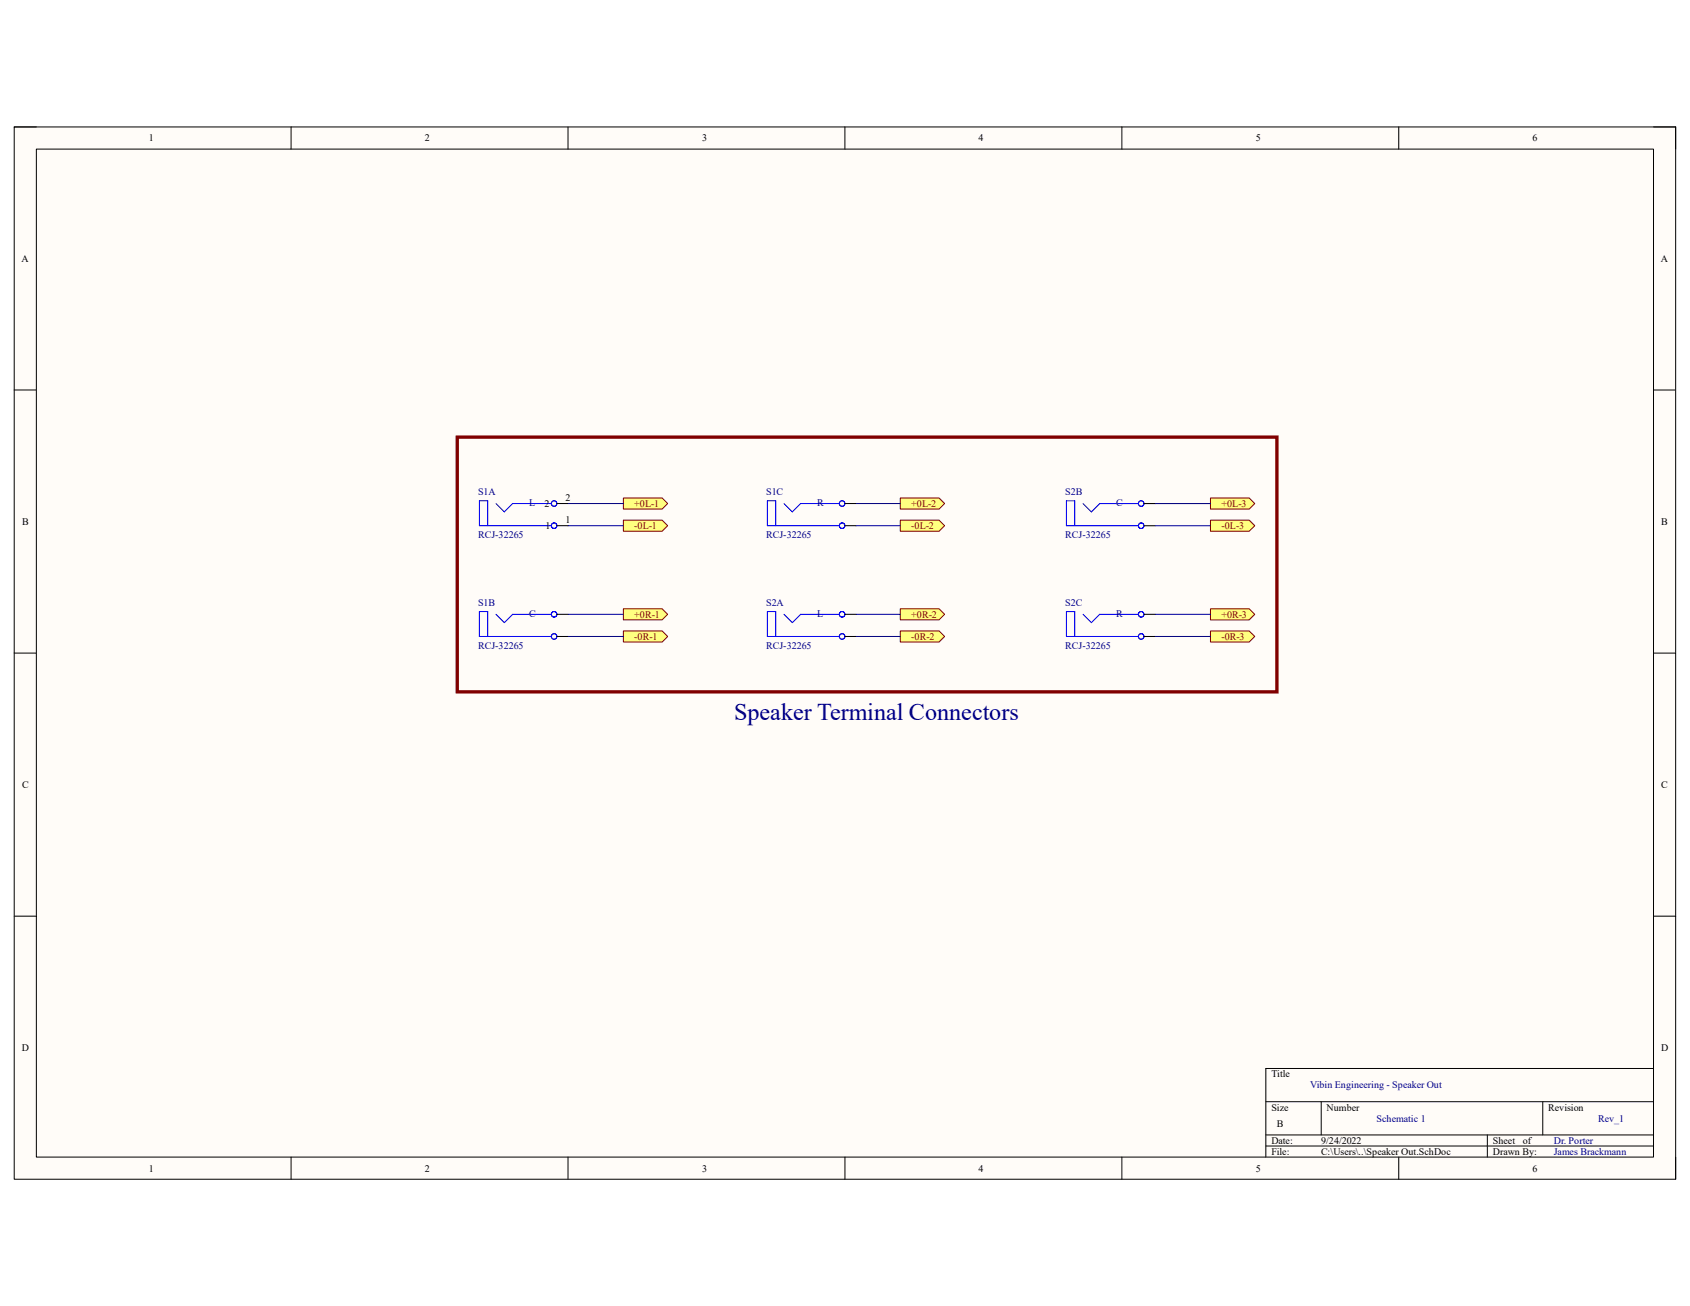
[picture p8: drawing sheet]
<svg xmlns="http://www.w3.org/2000/svg" width="279mm" height="216mm" viewBox="0 0 279 216" stroke-linecap="round" stroke-linejoin="round" font-family="sans-serif">
<path d="M2.3 21h274.7v173.9h-274.7z" fill-rule="evenodd" fill="#fffcf8"/>
<path d="M2.3 21h274.7v173.9h-274.7z" fill="none" stroke="#000" stroke-width=".17"/>
<path d="M6 24.6h267.4v166.7h-267.4z" fill-rule="evenodd" fill="#fffcf8"/>
<g fill="none" stroke="#000" stroke-width=".17">
<path d="M2.3 21h3.7M6 24.6h267.4v166.7h-267.4zM48.1 21v3.6M93.9 21v3.6M139.7 21v3.6M185.5 21v3.6M231.2 21v3.6M273.4 21h3.6v3.6M2.3 64.5h3.7M273.4 64.5h3.6M92.1 83.2h1.8M92.1 86.9h1.8"/>
<path d="M139.7 83.2h1.8M139.7 86.9h1.8M189.1 83.2h1.9M189.1 86.9h1.9M2.3 108h3.7M92.1 101.6h1.8M92.1 105.2h1.8M139.7 101.6h1.8M139.7 105.2h1.8M189.1 101.6h1.9M189.1 105.2h1.9M273.4 108h3.6"/>
<path d="M2.3 151.5h3.7M273.4 151.5h3.6M273.4 176.6h-64.1v14.7M48.1 191.3v3.6M93.9 191.3v3.6M139.7 191.3v3.6M185.5 191.3v3.6M209.3 182.1h64.1M209.3 187.6h64.1M209.3 189.5h64.1M218.4 182.1v5.5M231.2 191.3v3.6"/>
<path d="M245.9 187.6v3.7M255.1 182.1v5.5M277 191.3v3.6"/>
</g>
<g fill="none" stroke="#00f" stroke-width=".17">
<path d="M80.6 86.9v-4.1h-1.3v4.1h11.8M82 83.2l1.4 1.4 1.3-1.4M84.8 83.2h6.3M128.2 86.9v-4.1h-1.3v4.1h11.9M129.6 83.2l1.4 1.4 1.4-1.4h6.4M177.7 86.9v-4.1h-1.4v4.1h11.9M179.1 83.2l1.3 1.4 1.4-1.4h6.4M80.6 105.2v-4.1h-1.3v4.1h11.8M82 101.6l1.4 1.3 1.4-1.3h6.3M128.2 105.2v-4.1h-1.3v4.1h11.9M129.6 101.6l1.4 1.3 1.4-1.3h6.4M177.7 105.2v-4.1h-1.4v4.1h11.9"/>
<path d="M179.1 101.6l1.3 1.3 1.4-1.3h6.4"/>
<circle cx="91.6" cy="83.2" r=".46"/>
<circle cx="91.6" cy="86.9" r=".46"/>
<circle cx="139.2" cy="86.9" r=".46"/>
<circle cx="139.2" cy="83.2" r=".46"/>
<circle cx="188.7" cy="83.2" r=".46"/>
<circle cx="188.7" cy="86.9" r=".46"/>
<circle cx="91.6" cy="101.6" r=".46"/>
<circle cx="91.6" cy="105.2" r=".46"/>
<circle cx="139.2" cy="101.6" r=".46"/>
<circle cx="139.2" cy="105.2" r=".46"/>
<circle cx="188.7" cy="101.6" r=".46"/>
<circle cx="188.7" cy="105.2" r=".46"/>
</g>
<path d="M103.1 82.3h6.4l.9 .9-.9 1h-6.4z" fill-rule="evenodd" fill="#ffff80"/>
<path d="M103.1 82.3h6.4l.9 .9-.9 1h-6.4z" fill="none" stroke="#800000" stroke-width=".17"/>
<path d="M103.1 86h6.4l.9 .9-.9 .9h-6.4z" fill-rule="evenodd" fill="#ffff80"/>
<path d="M103.1 86h6.4l.9 .9-.9 .9h-6.4z" fill="none" stroke="#800000" stroke-width=".17"/>
<path d="M103.1 100.6h6.4l.9 1-.9 .9h-6.4z" fill-rule="evenodd" fill="#ffff80"/>
<path d="M103.1 100.6h6.4l.9 1-.9 .9h-6.4z" fill="none" stroke="#800000" stroke-width=".17"/>
<path d="M103.1 104.3h6.4l.9 .9-.9 .9h-6.4z" fill-rule="evenodd" fill="#ffff80"/>
<path d="M103.1 104.3h6.4l.9 .9-.9 .9h-6.4z" fill="none" stroke="#800000" stroke-width=".17"/>
<path d="M148.8 82.3h6.5l.9 .9-.9 1h-6.5z" fill-rule="evenodd" fill="#ffff80"/>
<path d="M148.8 82.3h6.5l.9 .9-.9 1h-6.5z" fill="none" stroke="#800000" stroke-width=".17"/>
<path d="M148.8 86h6.5l.9 .9-.9 .9h-6.5z" fill-rule="evenodd" fill="#ffff80"/>
<path d="M148.8 86h6.5l.9 .9-.9 .9h-6.5z" fill="none" stroke="#800000" stroke-width=".17"/>
<path d="M148.8 100.6h6.5l.9 1-.9 .9h-6.5z" fill-rule="evenodd" fill="#ffff80"/>
<path d="M148.8 100.6h6.5l.9 1-.9 .9h-6.5z" fill="none" stroke="#800000" stroke-width=".17"/>
<path d="M148.8 104.3h6.5l.9 .9-.9 .9h-6.5z" fill-rule="evenodd" fill="#ffff80"/>
<path d="M148.8 104.3h6.5l.9 .9-.9 .9h-6.5z" fill="none" stroke="#800000" stroke-width=".17"/>
<path d="M200.1 82.3h6.4l.9 .9-.9 1h-6.4z" fill-rule="evenodd" fill="#ffff80"/>
<path d="M200.1 82.3h6.4l.9 .9-.9 1h-6.4z" fill="none" stroke="#800000" stroke-width=".17"/>
<path d="M200.1 86h6.4l.9 .9-.9 .9h-6.4z" fill-rule="evenodd" fill="#ffff80"/>
<path d="M200.1 86h6.4l.9 .9-.9 .9h-6.4z" fill="none" stroke="#800000" stroke-width=".17"/>
<path d="M200.1 100.6h6.4l.9 1-.9 .9h-6.4z" fill-rule="evenodd" fill="#ffff80"/>
<path d="M200.1 100.6h6.4l.9 1-.9 .9h-6.4z" fill="none" stroke="#800000" stroke-width=".17"/>
<path d="M200.1 104.3h6.4l.9 .9-.9 .9h-6.4z" fill-rule="evenodd" fill="#ffff80"/>
<path d="M200.1 104.3h6.4l.9 .9-.9 .9h-6.4z" fill="none" stroke="#800000" stroke-width=".17"/>
<path d="M93.9 83.2h9.2M93.9 86.9h9.2M141.5 83.2h7.3M141.5 86.9h7.3M191 83.2h9.1M191 86.9h9.1M93.9 101.6h9.2M93.9 105.2h9.2M141.5 101.6h7.3M141.5 105.2h7.3M191 101.6h9.1M191 105.2h9.1" fill="none" stroke="#000080" stroke-width=".17"/>
<path d="M75.6 72.3h135.5v42.1h-135.5z" fill="none" stroke="#800000" stroke-width=".55"/>
<text font-size="4" fill="#000080" x="121.4" y="119">Speaker Terminal Connectors</text>
<g font-size="1.7">
<text x="24.6" y="23.4">1</text>
<text x="70.2" y="23.4">2</text>
<text x="116.1" y="23.4">3</text>
<text x="161.8" y="23.4">4</text>
<text x="207.6" y="23.4">5</text>
<text x="253.4" y="23.4">6</text>
<text x="3.6" y="43.3">A</text>
<text x="274.6" y="43.3">A</text>
<text x="90" y="83.8">2</text>
<text x="93.5" y="82.9">2</text>
<text x="3.6" y="86.7">B</text>
<text x="90.2" y="87.5">1</text>
<text x="93.5" y="86.5">1</text>
<text x="274.7" y="86.7">B</text>
<text x="3.6" y="130.3">C</text>
<text x="274.7" y="130.3">C</text>
<text x="3.6" y="173.7">D</text>
<text x="274.6" y="173.7">D</text>
<text x="210.2" y="178.1">Title</text>
<text x="210.2" y="183.6">Size</text>
<text x="219.3" y="183.6">Number</text>
<text x="256" y="183.6">Revision</text>
<text x="210.2" y="189.1">Date:</text>
<text x="210.2" y="190.9">File:</text>
<text x="211.1" y="186.4">B</text>
<text x="218.4" y="189.1">9/24/2022</text>
<text x="218.4" y="190.9">C:\Users\..\Speaker Out.SchDoc</text>
<text x="246.8" y="189.1">Sheet</text>
<text x="246.8" y="190.9">Drawn By:</text>
<text x="251.8" y="189.1">of</text>
<text x="24.6" y="193.7">1</text>
<text x="70.2" y="193.7">2</text>
<text x="116.1" y="193.7">3</text>
<text x="161.8" y="193.7">4</text>
<text x="207.6" y="193.7">5</text>
<text x="253.4" y="193.7">6</text>
</g>
<g font-size="1.7" fill="#000080">
<text x="79" y="81.8">S1A</text>
<text x="87.5" y="83.7">L</text>
<text x="126.7" y="81.8">S1C</text>
<text x="135.1" y="83.7">R</text>
<text x="176.1" y="81.8">S2B</text>
<text x="184.5" y="83.7">C</text>
<text x="79" y="88.9">RCJ-32265</text>
<text x="126.7" y="88.9">RCJ-32265</text>
<text x="176.1" y="88.9">RCJ-32265</text>
<text x="79" y="100.1">S1B</text>
<text x="87.5" y="101.9">C</text>
<text x="126.7" y="100.1">S2A</text>
<text x="135.1" y="101.9">L</text>
<text x="176.1" y="100.1">S2C</text>
<text x="184.5" y="101.9">R</text>
<text x="79" y="107.2">RCJ-32265</text>
<text x="126.7" y="107.2">RCJ-32265</text>
<text x="176.1" y="107.2">RCJ-32265</text>
<text x="216.6" y="179.9">Vibin Engineering - Speaker Out</text>
<text x="227.6" y="185.4">Schematic 1</text>
<text x="264.2" y="185.4">Rev_1</text>
<text x="256.9" y="189.1">Dr. Porter</text>
<text x="256.9" y="190.9">James Brackmann</text>
</g>
<g font-size="1.7" fill="#800000">
<text x="104.9" y="83.8">+0L-1</text>
<text x="150.7" y="83.8">+0L-2</text>
<text x="201.9" y="83.8">+0L-3</text>
<text x="104.9" y="87.5">-0L-1</text>
<text x="150.7" y="87.5">-0L-2</text>
<text x="201.9" y="87.5">-0L-3</text>
<text x="104.9" y="102.1">+0R-1</text>
<text x="104.9" y="105.7">-0R-1</text>
<text x="150.7" y="102.1">+0R-2</text>
<text x="150.7" y="105.7">-0R-2</text>
<text x="201.9" y="102.1">+0R-3</text>
<text x="201.9" y="105.7">-0R-3</text>
</g>
</svg>
